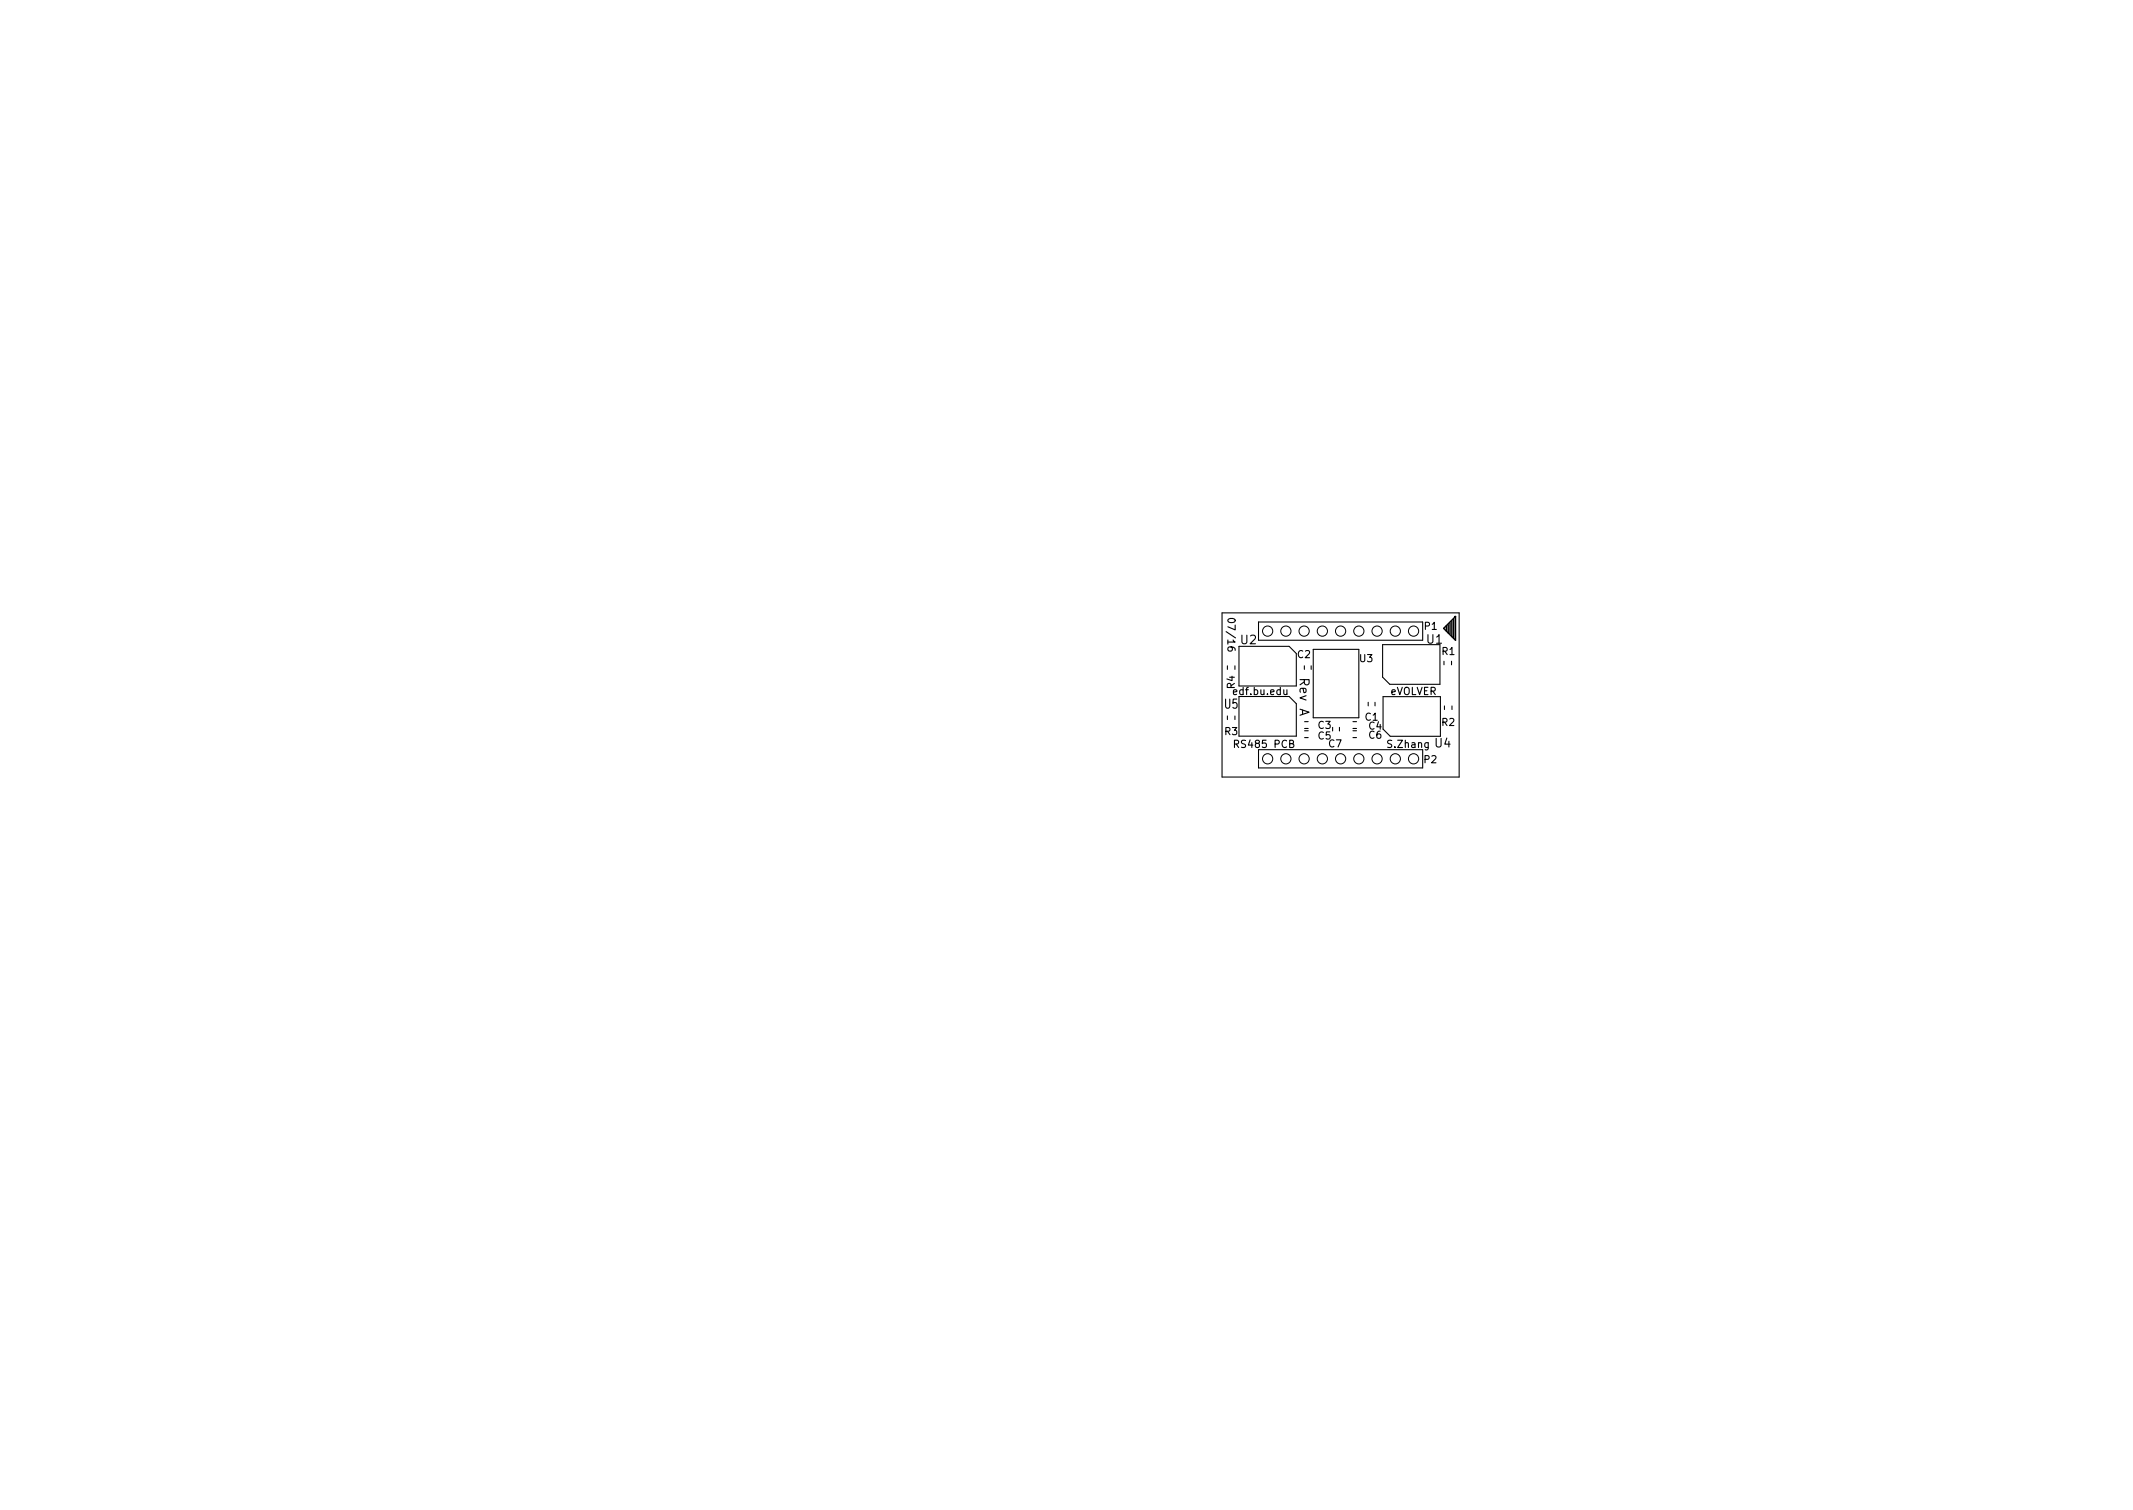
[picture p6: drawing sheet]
<svg xmlns="http://www.w3.org/2000/svg" width="297mm" height="210mm" viewBox="0 0 297 210" stroke-linecap="round" stroke-linejoin="round" font-family="sans-serif">
<path d="M201.4 87.1v.8M201.7 87v1.1M201.9 86.7v1.6M202.2 86.5v2.1M202.4 86.2v2.7M202.6 85.8h.1M202.7 85.8v3.3l-1.7-1.6z" fill="none" stroke="#000" stroke-width=".2"/>
<g fill="none" stroke="#000" stroke-width=".15">
<path d="M170.2 85.3h33v22.9h-33zM170.9 92.7v.5M170.9 99.7v.5M171 86.3a.6 .6 0 0 1 1 .2 .58 .58 0 0 1-1-.1zM171.4 90.1l.2 .2v.2l-.2 .2-.4-.1v-.3l.1-.2a.67 .67 0 0 1 .9 .3v.2M172 92.7v.5M172 99.7v.5M172.5 97h7l1 1v4.5h-8zM172.5 90h7l1 1v4.5h-8zM175.3 86.6h22.8v2.5h-22.8zM181.6 92.7v.5M182.6 92.7v.5"/>
<path d="M182.9 90.4h6.3v9.5h-6.3zM190.5 97.8v.5M191.5 97.8v.5M192.5 89.8h8v5.5h-7l-1-1zM192.6 97h8v5.5h-7l-1-1zM201.1 92.1v.5M201.2 98.3v.5M202.1 92.1v.5M202.2 98.3v.5M175.3 104.4h22.8v2.5h-22.8zM181.7 101.4h.5M181.7 100.5h.5"/>
<path d="M181.7 102.7h.5M181.7 101.8h.5M186.5 101.3v.5M188.4 101.4h.5M188.4 100.5h.5M188.4 102.7h.5M188.4 101.8h.5"/>
</g>
<g fill="none" stroke="#000" stroke-width=".14">
<circle cx="176.5" cy="87.9" r=".71"/>
<circle cx="179.1" cy="87.9" r=".71"/>
<circle cx="181.6" cy="87.9" r=".71"/>
<circle cx="184.1" cy="87.9" r=".71"/>
<circle cx="186.7" cy="87.9" r=".71"/>
<circle cx="189.2" cy="87.9" r=".71"/>
<circle cx="191.8" cy="87.9" r=".71"/>
<circle cx="194.3" cy="87.9" r=".71"/>
<circle cx="196.8" cy="87.9" r=".71"/>
<circle cx="176.5" cy="105.7" r=".71"/>
<circle cx="179.1" cy="105.7" r=".71"/>
<circle cx="181.6" cy="105.7" r=".71"/>
<circle cx="184.1" cy="105.7" r=".71"/>
<circle cx="186.7" cy="105.7" r=".71"/>
<circle cx="189.2" cy="105.7" r=".71"/>
<circle cx="191.8" cy="105.7" r=".71"/>
<circle cx="194.3" cy="105.7" r=".71"/>
<circle cx="196.8" cy="105.7" r=".71"/>
</g>
<g font-size="1.8">
<text x="181" y="94.5" transform="rotate(90 181 94.5)">Rev A</text>
<text x="170.5" y="98.7">U5</text>
</g>
<g font-size="1.7">
<text x="172.8" y="89.7">U2</text>
<text x="198.7" y="89.6">U1</text>
<text x="199.8" y="104.1">U4</text>
</g>
<g font-size="1.4">
<text x="170.9" y="86.6" transform="rotate(90 170.9 86.6)">07/16</text>
<text x="198.4" y="87.7">P1</text>
<text x="172" y="95.9" transform="rotate(-90 172 95.9)">R4</text>
<text x="180.7" y="91.6">C2</text>
<text x="189.4" y="92.2">U3</text>
<text x="200.8" y="91.2">R1</text>
<text x="171.9" y="96.8">edf.bu.edu</text>
<text x="183.6" y="101.5">C3</text>
<text x="190.1" y="100.3">C1</text>
<text x="190.6" y="101.6">C4</text>
<text x="193.5" y="96.8">eVOLVER</text>
<text x="200.8" y="101.1">R2</text>
<text x="170.6" y="102.3">R3</text>
<text x="172.2" y="104.1">RS485 PCB</text>
<text x="183.6" y="103">C5</text>
<text x="185" y="104.1">C7</text>
<text x="190.6" y="102.9">C6</text>
<text x="193.3" y="104.1">S.Zhang</text>
<text x="198.3" y="106.3">P2</text>
</g>
</svg>
